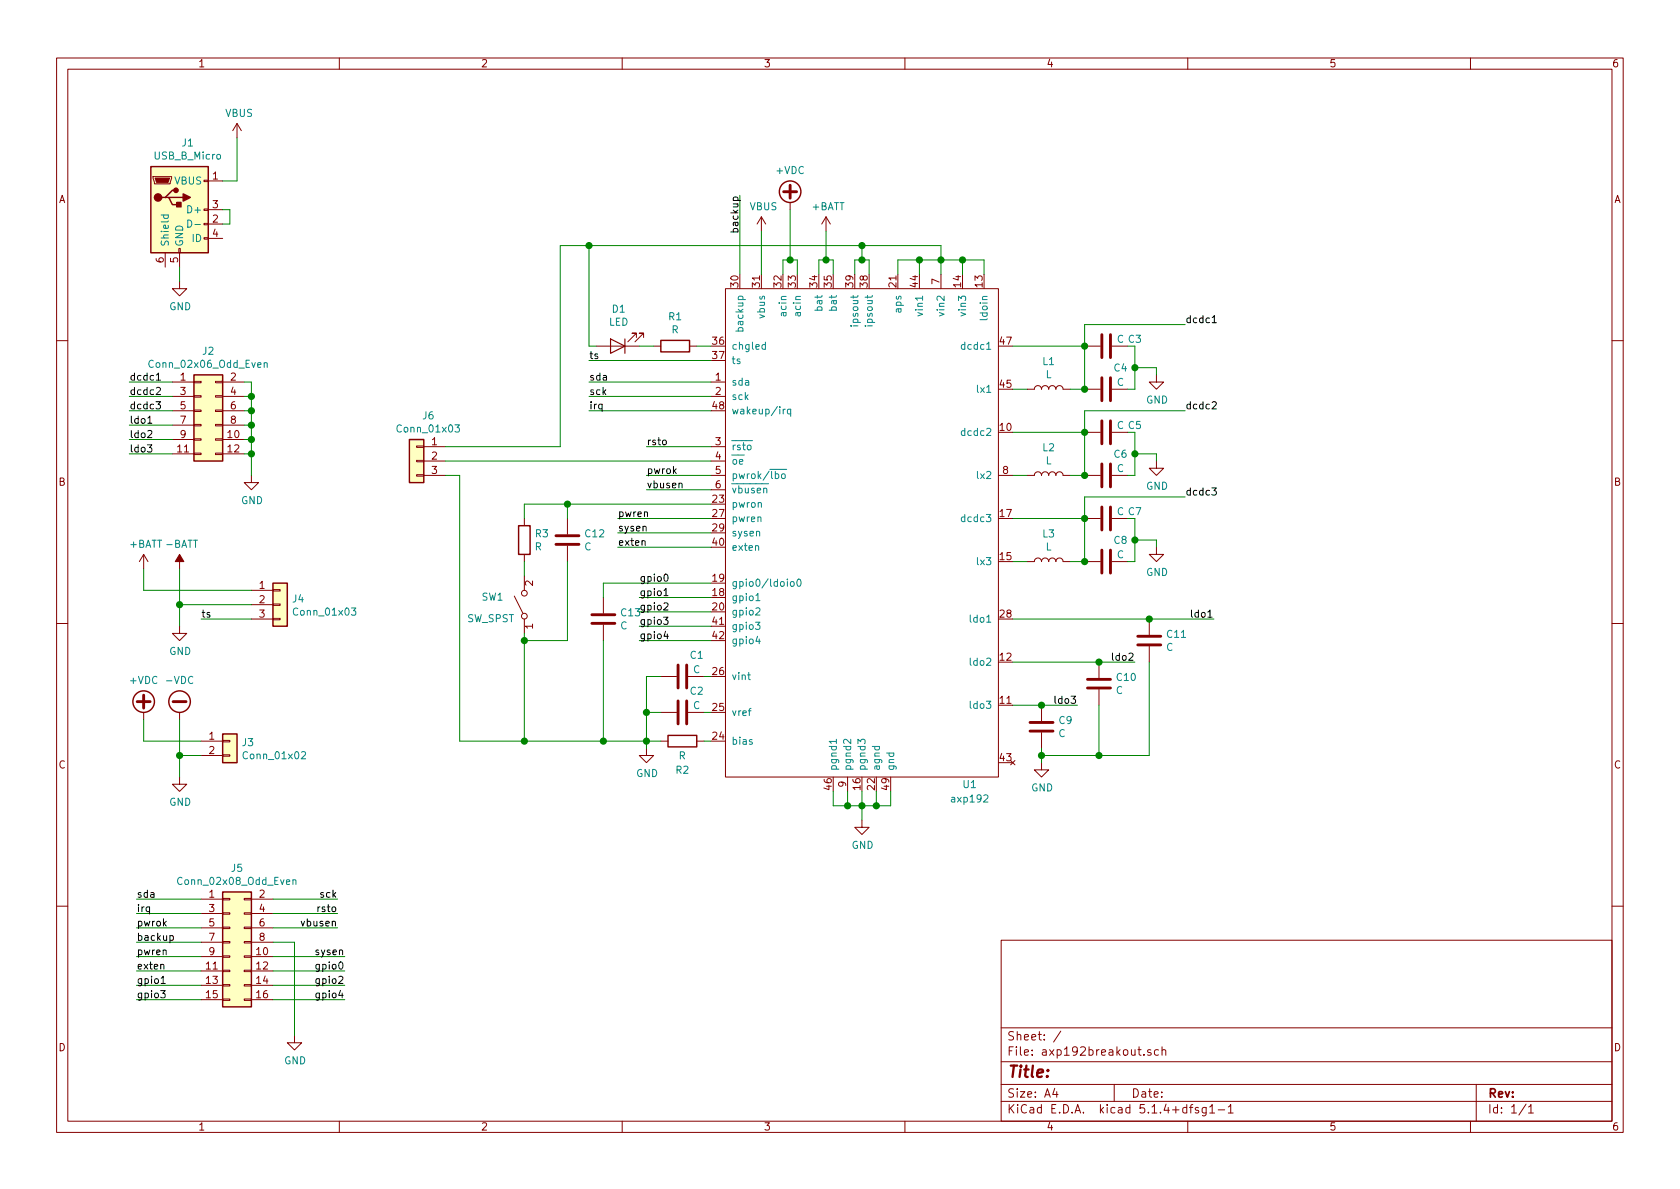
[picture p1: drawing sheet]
EESchema Schematic File Version 4
LIBS:axp192breakout-cache
EELAYER 30 0
EELAYER END
$Descr A4 11693 8268
encoding utf-8
Sheet 1 1
Title ""
Date ""
Rev ""
Comp ""
Comment1 ""
Comment2 ""
Comment3 ""
Comment4 ""
$EndDescr
$Comp
L axp_pmic:axp192 U1
U 1 1
P 6000 3500
F 0 "U1" H 6750 1550 50  0000 C CNN
F 1 "axp192" H 6750 1450 50  0000 C CNN
F 2 "Package_DFN_QFN:QFN-48-1EP_6x6mm_P0.4mm_EP4.2x4.2mm_ThermalVias" H 6000 3500 50  0001 C CNN
F 3 "" H 6000 3500 50  0001 C CNN
	1    6000 3500
	1    0    0    -1  
$EndComp
Wire Wire Line
	5950 1900 5950 1800
Wire Wire Line
	5950 1800 6000 1800
Wire Wire Line
	6050 1800 6050 1900
Wire Wire Line
	5800 1900 5800 1800
Wire Wire Line
	5800 1800 5750 1800
Wire Wire Line
	5700 1800 5700 1900
Wire Wire Line
	5550 1900 5550 1800
Wire Wire Line
	5550 1800 5500 1800
Wire Wire Line
	5450 1800 5450 1900
Wire Wire Line
	6250 1900 6250 1800
Wire Wire Line
	6250 1800 6400 1800
Wire Wire Line
	6850 1800 6850 1900
Wire Wire Line
	6400 1900 6400 1800
Connection ~ 6400 1800
Wire Wire Line
	6400 1800 6550 1800
Wire Wire Line
	6550 1900 6550 1800
Connection ~ 6550 1800
Wire Wire Line
	6550 1800 6700 1800
Wire Wire Line
	6700 1900 6700 1800
Connection ~ 6700 1800
Wire Wire Line
	6700 1800 6850 1800
$Comp
L Device:L L1
U 1 1
P 7300 2700
F 0 "L1" V 7490 2700 50  0000 C CNN
F 1 "L" V 7399 2700 50  0000 C CNN
F 2 "Inductor_SMD:L_Taiyo-Yuden_MD-2020" H 7300 2700 50  0001 C CNN
F 3 "~" H 7300 2700 50  0001 C CNN
	1    7300 2700
	0    -1   -1   0   
$EndComp
$Comp
L Device:L L2
U 1 1
P 7300 3300
F 0 "L2" V 7490 3300 50  0000 C CNN
F 1 "L" V 7399 3300 50  0000 C CNN
F 2 "Inductor_SMD:L_Taiyo-Yuden_MD-2020" H 7300 3300 50  0001 C CNN
F 3 "~" H 7300 3300 50  0001 C CNN
	1    7300 3300
	0    -1   -1   0   
$EndComp
Wire Wire Line
	7050 2700 7150 2700
Wire Wire Line
	7050 3300 7150 3300
$Comp
L Device:L L3
U 1 1
P 7300 3900
F 0 "L3" V 7490 3900 50  0000 C CNN
F 1 "L" V 7399 3900 50  0000 C CNN
F 2 "Inductor_SMD:L_Taiyo-Yuden_MD-2020" H 7300 3900 50  0001 C CNN
F 3 "~" H 7300 3900 50  0001 C CNN
	1    7300 3900
	0    -1   -1   0   
$EndComp
Wire Wire Line
	7150 3900 7050 3900
Wire Wire Line
	7050 3000 7550 3000
Wire Wire Line
	7550 3000 7550 3300
Wire Wire Line
	7550 3300 7450 3300
Wire Wire Line
	7050 3600 7550 3600
Wire Wire Line
	7550 3600 7550 3900
Wire Wire Line
	7550 3900 7450 3900
Wire Wire Line
	7050 2400 7550 2400
Wire Wire Line
	7550 2400 7550 2700
Wire Wire Line
	7550 2700 7450 2700
$Comp
L power:GND #PWR0101
U 1 1
P 6000 5700
F 0 "#PWR0101" H 6000 5450 50  0001 C CNN
F 1 "GND" H 6005 5527 50  0000 C CNN
F 2 "" H 6000 5700 50  0001 C CNN
F 3 "" H 6000 5700 50  0001 C CNN
	1    6000 5700
	1    0    0    -1  
$EndComp
Wire Wire Line
	5800 5500 5800 5600
Wire Wire Line
	5800 5600 5900 5600
Wire Wire Line
	6200 5600 6200 5500
Wire Wire Line
	6000 5700 6000 5600
Connection ~ 6000 5600
Wire Wire Line
	6000 5600 6100 5600
Wire Wire Line
	5900 5500 5900 5600
Connection ~ 5900 5600
Wire Wire Line
	5900 5600 6000 5600
Wire Wire Line
	6000 5500 6000 5600
Wire Wire Line
	6100 5500 6100 5600
Connection ~ 6100 5600
Wire Wire Line
	6100 5600 6200 5600
$Comp
L Device:C C3
U 1 1
P 7700 2400
F 0 "C3" V 7650 2600 50  0000 C CNN
F 1 "C" V 7650 2500 50  0000 C CNN
F 2 "Capacitor_SMD:C_0402_1005Metric" H 7738 2250 50  0001 C CNN
F 3 "~" H 7700 2400 50  0001 C CNN
	1    7700 2400
	0    1    1    0   
$EndComp
Connection ~ 7550 2400
$Comp
L Device:C C4
U 1 1
P 7700 2700
F 0 "C4" V 7550 2800 50  0000 C CNN
F 1 "C" V 7650 2800 50  0000 C CNN
F 2 "Capacitor_SMD:C_0402_1005Metric" H 7738 2550 50  0001 C CNN
F 3 "~" H 7700 2700 50  0001 C CNN
	1    7700 2700
	0    1    1    0   
$EndComp
Connection ~ 7550 2700
Wire Wire Line
	7850 2400 7900 2400
Wire Wire Line
	7900 2400 7900 2550
Wire Wire Line
	7900 2700 7850 2700
$Comp
L Device:C C5
U 1 1
P 7700 3000
F 0 "C5" V 7650 3200 50  0000 C CNN
F 1 "C" V 7650 3100 50  0000 C CNN
F 2 "Capacitor_SMD:C_0402_1005Metric" H 7738 2850 50  0001 C CNN
F 3 "~" H 7700 3000 50  0001 C CNN
	1    7700 3000
	0    1    1    0   
$EndComp
Connection ~ 7550 3000
$Comp
L Device:C C6
U 1 1
P 7700 3300
F 0 "C6" V 7550 3400 50  0000 C CNN
F 1 "C" V 7650 3400 50  0000 C CNN
F 2 "Capacitor_SMD:C_0402_1005Metric" H 7738 3150 50  0001 C CNN
F 3 "~" H 7700 3300 50  0001 C CNN
	1    7700 3300
	0    1    1    0   
$EndComp
Connection ~ 7550 3300
Wire Wire Line
	7850 3000 7900 3000
Wire Wire Line
	7900 3000 7900 3150
Wire Wire Line
	7900 3300 7850 3300
Wire Wire Line
	6000 1800 6000 1700
Wire Wire Line
	6000 1700 6550 1700
Wire Wire Line
	6550 1700 6550 1800
Connection ~ 6000 1800
Wire Wire Line
	6000 1800 6050 1800
$Comp
L Device:C C7
U 1 1
P 7700 3600
F 0 "C7" V 7650 3800 50  0000 C CNN
F 1 "C" V 7650 3700 50  0000 C CNN
F 2 "Capacitor_SMD:C_0402_1005Metric" H 7738 3450 50  0001 C CNN
F 3 "~" H 7700 3600 50  0001 C CNN
	1    7700 3600
	0    1    1    0   
$EndComp
Connection ~ 7550 3600
$Comp
L Device:C C8
U 1 1
P 7700 3900
F 0 "C8" V 7550 4000 50  0000 C CNN
F 1 "C" V 7650 4000 50  0000 C CNN
F 2 "Capacitor_SMD:C_0402_1005Metric" H 7738 3750 50  0001 C CNN
F 3 "~" H 7700 3900 50  0001 C CNN
	1    7700 3900
	0    1    1    0   
$EndComp
Connection ~ 7550 3900
Wire Wire Line
	7850 3600 7900 3600
Wire Wire Line
	7900 3600 7900 3750
Wire Wire Line
	7900 3900 7850 3900
Wire Wire Line
	7550 3000 7550 2850
Wire Wire Line
	7550 2850 8250 2850
Wire Wire Line
	7550 2400 7550 2250
Wire Wire Line
	7550 2250 8250 2250
Text Label 8250 2250 0    50   ~ 0
dcdc1
Text Label 8250 2850 0    50   ~ 0
dcdc2
Wire Wire Line
	7550 3600 7550 3450
Wire Wire Line
	7550 3450 8250 3450
Text Label 8250 3450 0    50   ~ 0
dcdc3
$Comp
L power:GND #PWR0102
U 1 1
P 8050 2600
F 0 "#PWR0102" H 8050 2350 50  0001 C CNN
F 1 "GND" H 8055 2427 50  0000 C CNN
F 2 "" H 8050 2600 50  0001 C CNN
F 3 "" H 8050 2600 50  0001 C CNN
	1    8050 2600
	1    0    0    -1  
$EndComp
Wire Wire Line
	8050 2600 8050 2550
Wire Wire Line
	8050 2550 7900 2550
Connection ~ 7900 2550
Wire Wire Line
	7900 2550 7900 2700
$Comp
L power:GND #PWR0103
U 1 1
P 8050 3200
F 0 "#PWR0103" H 8050 2950 50  0001 C CNN
F 1 "GND" H 8055 3027 50  0000 C CNN
F 2 "" H 8050 3200 50  0001 C CNN
F 3 "" H 8050 3200 50  0001 C CNN
	1    8050 3200
	1    0    0    -1  
$EndComp
Wire Wire Line
	7900 3150 8050 3150
Wire Wire Line
	8050 3150 8050 3200
Connection ~ 7900 3150
Wire Wire Line
	7900 3150 7900 3300
$Comp
L power:GND #PWR0104
U 1 1
P 8050 3800
F 0 "#PWR0104" H 8050 3550 50  0001 C CNN
F 1 "GND" H 8055 3627 50  0000 C CNN
F 2 "" H 8050 3800 50  0001 C CNN
F 3 "" H 8050 3800 50  0001 C CNN
	1    8050 3800
	1    0    0    -1  
$EndComp
Wire Wire Line
	8050 3800 8050 3750
Wire Wire Line
	8050 3750 7900 3750
Connection ~ 7900 3750
Wire Wire Line
	7900 3750 7900 3900
Wire Wire Line
	7050 4300 8000 4300
Wire Wire Line
	7050 4600 7650 4600
Text Label 8450 4300 2    50   ~ 0
ldo1
Text Label 7500 4900 2    50   ~ 0
ldo3
$Comp
L Device:R R2
U 1 1
P 4750 5150
F 0 "R2" V 4950 5150 50  0000 C CNN
F 1 "R" V 4850 5150 50  0000 C CNN
F 2 "Resistor_SMD:R_0402_1005Metric" V 4680 5150 50  0001 C CNN
F 3 "~" H 4750 5150 50  0001 C CNN
	1    4750 5150
	0    1    1    0   
$EndComp
$Comp
L power:GND #PWR0105
U 1 1
P 4500 5200
F 0 "#PWR0105" H 4500 4950 50  0001 C CNN
F 1 "GND" H 4505 5027 50  0000 C CNN
F 2 "" H 4500 5200 50  0001 C CNN
F 3 "" H 4500 5200 50  0001 C CNN
	1    4500 5200
	1    0    0    -1  
$EndComp
Wire Wire Line
	4950 5150 4900 5150
Wire Wire Line
	4600 5150 4500 5150
Wire Wire Line
	4500 5150 4500 5200
$Comp
L Device:C C2
U 1 1
P 4750 4950
F 0 "C2" V 4600 5050 50  0000 C CNN
F 1 "C" V 4700 5050 50  0000 C CNN
F 2 "Capacitor_SMD:C_0402_1005Metric" H 4788 4800 50  0001 C CNN
F 3 "~" H 4750 4950 50  0001 C CNN
	1    4750 4950
	0    1    1    0   
$EndComp
Wire Wire Line
	4950 4950 4900 4950
Wire Wire Line
	4600 4950 4500 4950
Wire Wire Line
	4500 4950 4500 5150
Connection ~ 4500 5150
$Comp
L Device:C C1
U 1 1
P 4750 4700
F 0 "C1" V 4600 4800 50  0000 C CNN
F 1 "C" V 4700 4800 50  0000 C CNN
F 2 "Capacitor_SMD:C_0402_1005Metric" H 4788 4550 50  0001 C CNN
F 3 "~" H 4750 4700 50  0001 C CNN
	1    4750 4700
	0    1    1    0   
$EndComp
Wire Wire Line
	4600 4700 4500 4700
Wire Wire Line
	4500 4700 4500 4950
Connection ~ 4500 4950
Wire Wire Line
	4900 4700 4950 4700
$Comp
L Device:LED D1
U 1 1
P 4300 2400
F 0 "D1" H 4293 2145 50  0000 C CNN
F 1 "LED" H 4293 2236 50  0000 C CNN
F 2 "LED_SMD:LED_0603_1608Metric" H 4300 2400 50  0001 C CNN
F 3 "~" H 4300 2400 50  0001 C CNN
	1    4300 2400
	-1   0    0    1   
$EndComp
$Comp
L Device:R R1
U 1 1
P 4700 2400
F 0 "R1" V 4493 2400 50  0000 C CNN
F 1 "R" V 4584 2400 50  0000 C CNN
F 2 "Resistor_SMD:R_0402_1005Metric" V 4630 2400 50  0001 C CNN
F 3 "~" H 4700 2400 50  0001 C CNN
	1    4700 2400
	0    1    1    0   
$EndComp
Wire Wire Line
	4950 2400 4850 2400
Wire Wire Line
	4550 2400 4450 2400
Wire Wire Line
	4100 2400 4100 1700
Wire Wire Line
	4100 1700 6000 1700
Connection ~ 6000 1700
$Comp
L Connector:USB_B_Micro J1
U 1 1
P 1250 1450
F 0 "J1" H 1307 1917 50  0000 C CNN
F 1 "USB_B_Micro" H 1307 1826 50  0000 C CNN
F 2 "USB-MICRO-MK5P-2:USB-MICRO-B" H 1400 1400 50  0001 C CNN
F 3 "~" H 1400 1400 50  0001 C CNN
	1    1250 1450
	1    0    0    -1  
$EndComp
$Comp
L power:VBUS #PWR0106
U 1 1
P 1650 950
F 0 "#PWR0106" H 1650 800 50  0001 C CNN
F 1 "VBUS" H 1665 1123 50  0000 C CNN
F 2 "" H 1650 950 50  0001 C CNN
F 3 "" H 1650 950 50  0001 C CNN
	1    1650 950 
	1    0    0    -1  
$EndComp
Wire Wire Line
	1650 950  1650 1250
Wire Wire Line
	1650 1250 1550 1250
Wire Wire Line
	5300 1900 5300 1600
$Comp
L power:VBUS #PWR0107
U 1 1
P 5300 1600
F 0 "#PWR0107" H 5300 1450 50  0001 C CNN
F 1 "VBUS" H 5315 1773 50  0000 C CNN
F 2 "" H 5300 1600 50  0001 C CNN
F 3 "" H 5300 1600 50  0001 C CNN
	1    5300 1600
	1    0    0    -1  
$EndComp
$Comp
L power:GND #PWR0108
U 1 1
P 1250 1950
F 0 "#PWR0108" H 1250 1700 50  0001 C CNN
F 1 "GND" H 1255 1777 50  0000 C CNN
F 2 "" H 1250 1950 50  0001 C CNN
F 3 "" H 1250 1950 50  0001 C CNN
	1    1250 1950
	1    0    0    -1  
$EndComp
Wire Wire Line
	1250 1950 1250 1850
$Comp
L power:+BATT #PWR0109
U 1 1
P 5750 1600
F 0 "#PWR0109" H 5750 1450 50  0001 C CNN
F 1 "+BATT" H 5765 1773 50  0000 C CNN
F 2 "" H 5750 1600 50  0001 C CNN
F 3 "" H 5750 1600 50  0001 C CNN
	1    5750 1600
	1    0    0    -1  
$EndComp
Wire Wire Line
	5750 1600 5750 1800
Connection ~ 5750 1800
Wire Wire Line
	5750 1800 5700 1800
$Comp
L power:+VDC #PWR0110
U 1 1
P 5500 1450
F 0 "#PWR0110" H 5500 1350 50  0001 C CNN
F 1 "+VDC" H 5500 1725 50  0000 C CNN
F 2 "" H 5500 1450 50  0001 C CNN
F 3 "" H 5500 1450 50  0001 C CNN
	1    5500 1450
	1    0    0    -1  
$EndComp
Wire Wire Line
	5500 1450 5500 1800
Connection ~ 5500 1800
Wire Wire Line
	5500 1800 5450 1800
Wire Wire Line
	4150 2400 4100 2400
$Comp
L Connector_Generic:Conn_02x06_Odd_Even J2
U 1 1
P 1400 2850
F 0 "J2" H 1450 3267 50  0000 C CNN
F 1 "Conn_02x06_Odd_Even" H 1450 3176 50  0000 C CNN
F 2 "Connector_PinHeader_2.54mm:PinHeader_2x06_P2.54mm_Vertical" H 1400 2850 50  0001 C CNN
F 3 "~" H 1400 2850 50  0001 C CNN
	1    1400 2850
	1    0    0    -1  
$EndComp
Wire Wire Line
	1700 2650 1750 2650
Wire Wire Line
	1750 2650 1750 2750
Wire Wire Line
	1700 2750 1750 2750
Connection ~ 1750 2750
Wire Wire Line
	1750 2750 1750 2850
Wire Wire Line
	1700 2850 1750 2850
Connection ~ 1750 2850
Wire Wire Line
	1750 2850 1750 2950
Wire Wire Line
	1700 2950 1750 2950
Connection ~ 1750 2950
Wire Wire Line
	1750 2950 1750 3050
Wire Wire Line
	1700 3050 1750 3050
Connection ~ 1750 3050
Wire Wire Line
	1750 3050 1750 3150
Wire Wire Line
	1700 3150 1750 3150
Connection ~ 1750 3150
Wire Wire Line
	1750 3150 1750 3300
$Comp
L power:GND #PWR0111
U 1 1
P 1750 3300
F 0 "#PWR0111" H 1750 3050 50  0001 C CNN
F 1 "GND" H 1755 3127 50  0000 C CNN
F 2 "" H 1750 3300 50  0001 C CNN
F 3 "" H 1750 3300 50  0001 C CNN
	1    1750 3300
	1    0    0    -1  
$EndComp
Wire Wire Line
	1200 2650 900  2650
Wire Wire Line
	1200 2750 900  2750
Wire Wire Line
	1200 2850 900  2850
Wire Wire Line
	1200 2950 900  2950
Wire Wire Line
	1200 3050 900  3050
Wire Wire Line
	1200 3150 900  3150
Text Label 900  2650 0    50   ~ 0
dcdc1
Text Label 900  2750 0    50   ~ 0
dcdc2
Text Label 900  2850 0    50   ~ 0
dcdc3
Text Label 900  2950 0    50   ~ 0
ldo1
Text Label 900  3050 0    50   ~ 0
ldo2
Text Label 900  3150 0    50   ~ 0
ldo3
$Comp
L power:-BATT #PWR0112
U 1 1
P 1250 3950
F 0 "#PWR0112" H 1250 3800 50  0001 C CNN
F 1 "-BATT" H 1265 4123 50  0000 C CNN
F 2 "" H 1250 3950 50  0001 C CNN
F 3 "" H 1250 3950 50  0001 C CNN
	1    1250 3950
	1    0    0    -1  
$EndComp
$Comp
L power:+BATT #PWR0113
U 1 1
P 1000 3950
F 0 "#PWR0113" H 1000 3800 50  0001 C CNN
F 1 "+BATT" H 1015 4123 50  0000 C CNN
F 2 "" H 1000 3950 50  0001 C CNN
F 3 "" H 1000 3950 50  0001 C CNN
	1    1000 3950
	1    0    0    -1  
$EndComp
Wire Wire Line
	1000 3950 1000 4100
Wire Wire Line
	1000 4100 1750 4100
Wire Wire Line
	1250 3950 1250 4200
Wire Wire Line
	1250 4200 1750 4200
$Comp
L power:GND #PWR0114
U 1 1
P 1250 4350
F 0 "#PWR0114" H 1250 4100 50  0001 C CNN
F 1 "GND" H 1255 4177 50  0000 C CNN
F 2 "" H 1250 4350 50  0001 C CNN
F 3 "" H 1250 4350 50  0001 C CNN
	1    1250 4350
	1    0    0    -1  
$EndComp
Wire Wire Line
	1250 4200 1250 4350
Connection ~ 1250 4200
$Comp
L Connector_Generic:Conn_01x02 J3
U 1 1
P 1600 5150
F 0 "J3" H 1680 5142 50  0000 L CNN
F 1 "Conn_01x02" H 1680 5051 50  0000 L CNN
F 2 "Connector_PinHeader_2.54mm:PinHeader_2x01_P2.54mm_Vertical" H 1600 5150 50  0001 C CNN
F 3 "~" H 1600 5150 50  0001 C CNN
	1    1600 5150
	1    0    0    -1  
$EndComp
$Comp
L power:+VDC #PWR0115
U 1 1
P 1000 5000
F 0 "#PWR0115" H 1000 4900 50  0001 C CNN
F 1 "+VDC" H 1000 5275 50  0000 C CNN
F 2 "" H 1000 5000 50  0001 C CNN
F 3 "" H 1000 5000 50  0001 C CNN
	1    1000 5000
	1    0    0    -1  
$EndComp
$Comp
L power:-VDC #PWR0116
U 1 1
P 1250 5000
F 0 "#PWR0116" H 1250 4900 50  0001 C CNN
F 1 "-VDC" H 1250 5275 50  0000 C CNN
F 2 "" H 1250 5000 50  0001 C CNN
F 3 "" H 1250 5000 50  0001 C CNN
	1    1250 5000
	1    0    0    -1  
$EndComp
Wire Wire Line
	1400 5150 1000 5150
Wire Wire Line
	1000 5150 1000 5000
Wire Wire Line
	1250 5000 1250 5250
Wire Wire Line
	1250 5250 1400 5250
$Comp
L power:GND #PWR0117
U 1 1
P 1250 5400
F 0 "#PWR0117" H 1250 5150 50  0001 C CNN
F 1 "GND" H 1255 5227 50  0000 C CNN
F 2 "" H 1250 5400 50  0001 C CNN
F 3 "" H 1250 5400 50  0001 C CNN
	1    1250 5400
	1    0    0    -1  
$EndComp
Wire Wire Line
	1250 5400 1250 5250
Connection ~ 1250 5250
$Comp
L Connector_Generic:Conn_01x03 J4
U 1 1
P 1950 4200
F 0 "J4" H 2030 4242 50  0000 L CNN
F 1 "Conn_01x03" H 2030 4151 50  0000 L CNN
F 2 "Connector_PinHeader_2.54mm:PinHeader_1x03_P2.54mm_Vertical" H 1950 4200 50  0001 C CNN
F 3 "~" H 1950 4200 50  0001 C CNN
	1    1950 4200
	1    0    0    -1  
$EndComp
Wire Wire Line
	4950 2500 4100 2500
Text Label 4100 2500 0    50   ~ 0
ts
Wire Wire Line
	1750 4300 1400 4300
Text Label 1400 4300 0    50   ~ 0
ts
$Comp
L Connector_Generic:Conn_02x08_Odd_Even J5
U 1 1
P 1600 6550
F 0 "J5" H 1650 7067 50  0000 C CNN
F 1 "Conn_02x08_Odd_Even" H 1650 6976 50  0000 C CNN
F 2 "Connector_PinHeader_2.54mm:PinHeader_2x08_P2.54mm_Vertical" H 1600 6550 50  0001 C CNN
F 3 "~" H 1600 6550 50  0001 C CNN
	1    1600 6550
	1    0    0    -1  
$EndComp
Wire Wire Line
	4950 2650 4100 2650
Text Label 4100 2650 0    50   ~ 0
sda
Wire Wire Line
	4950 2750 4100 2750
Text Label 4100 2750 0    50   ~ 0
sck
Wire Wire Line
	4950 2850 4100 2850
Text Label 4100 2850 0    50   ~ 0
irq
Wire Wire Line
	1550 1450 1600 1450
Wire Wire Line
	1600 1450 1600 1550
Wire Wire Line
	1600 1550 1550 1550
Wire Wire Line
	1400 6250 950  6250
Wire Wire Line
	1900 6250 2350 6250
Text Label 950  6250 0    50   ~ 0
sda
Text Label 2350 6250 2    50   ~ 0
sck
Wire Wire Line
	1400 6350 950  6350
Text Label 950  6350 0    50   ~ 0
irq
Wire Wire Line
	7050 4900 7250 4900
$Comp
L Device:C C9
U 1 1
P 7250 5050
F 0 "C9" H 7365 5096 50  0000 L CNN
F 1 "C" H 7365 5005 50  0000 L CNN
F 2 "Capacitor_SMD:C_0402_1005Metric" H 7288 4900 50  0001 C CNN
F 3 "~" H 7250 5050 50  0001 C CNN
	1    7250 5050
	1    0    0    -1  
$EndComp
Connection ~ 7250 4900
Wire Wire Line
	7250 4900 7500 4900
$Comp
L power:GND #PWR0118
U 1 1
P 7250 5300
F 0 "#PWR0118" H 7250 5050 50  0001 C CNN
F 1 "GND" H 7255 5127 50  0000 C CNN
F 2 "" H 7250 5300 50  0001 C CNN
F 3 "" H 7250 5300 50  0001 C CNN
	1    7250 5300
	1    0    0    -1  
$EndComp
Wire Wire Line
	7250 5200 7250 5250
$Comp
L Device:C C10
U 1 1
P 7650 4750
F 0 "C10" H 7765 4796 50  0000 L CNN
F 1 "C" H 7765 4705 50  0000 L CNN
F 2 "Capacitor_SMD:C_0402_1005Metric" H 7688 4600 50  0001 C CNN
F 3 "~" H 7650 4750 50  0001 C CNN
	1    7650 4750
	1    0    0    -1  
$EndComp
Connection ~ 7650 4600
Wire Wire Line
	7250 5250 7650 5250
Wire Wire Line
	7650 5250 7650 4900
Connection ~ 7250 5250
Wire Wire Line
	7250 5250 7250 5300
$Comp
L Device:C C11
U 1 1
P 8000 4450
F 0 "C11" H 8115 4496 50  0000 L CNN
F 1 "C" H 8115 4405 50  0000 L CNN
F 2 "Capacitor_SMD:C_0402_1005Metric" H 8038 4300 50  0001 C CNN
F 3 "~" H 8000 4450 50  0001 C CNN
	1    8000 4450
	1    0    0    -1  
$EndComp
Connection ~ 8000 4300
Wire Wire Line
	8000 4300 8450 4300
Wire Wire Line
	8000 4600 8000 5250
Wire Wire Line
	8000 5250 7650 5250
Connection ~ 7650 5250
Wire Wire Line
	7650 4600 7900 4600
Text Label 7900 4600 2    50   ~ 0
ldo2
Wire Wire Line
	1900 6750 2400 6750
Wire Wire Line
	1400 6850 950  6850
Wire Wire Line
	1900 6850 2400 6850
Wire Wire Line
	1400 6950 950  6950
Wire Wire Line
	1900 6950 2400 6950
Text Label 2400 6750 2    50   ~ 0
gpio0
Text Label 950  6850 0    50   ~ 0
gpio1
Text Label 2400 6850 2    50   ~ 0
gpio2
Text Label 950  6950 0    50   ~ 0
gpio3
Text Label 2400 6950 2    50   ~ 0
gpio4
Wire Wire Line
	4950 4250 4450 4250
Wire Wire Line
	4950 4450 4450 4450
Text Label 4450 4050 0    50   ~ 0
gpio0
Text Label 4450 4250 0    50   ~ 0
gpio2
Text Label 4450 4450 0    50   ~ 0
gpio4
Wire Wire Line
	4950 4150 4450 4150
Wire Wire Line
	4950 4350 4450 4350
Text Label 4450 4150 0    50   ~ 0
gpio1
Text Label 4450 4350 0    50   ~ 0
gpio3
Wire Wire Line
	1900 6350 2350 6350
Text Label 2350 6350 2    50   ~ 0
rsto
Wire Wire Line
	4950 3100 4500 3100
Text Label 4500 3100 0    50   ~ 0
rsto
$Comp
L Device:R R3
U 1 1
P 3650 3750
F 0 "R3" H 3720 3796 50  0000 L CNN
F 1 "R" H 3720 3705 50  0000 L CNN
F 2 "Resistor_SMD:R_0402_1005Metric" V 3580 3750 50  0001 C CNN
F 3 "~" H 3650 3750 50  0001 C CNN
	1    3650 3750
	1    0    0    -1  
$EndComp
$Comp
L Device:C C12
U 1 1
P 3950 3750
F 0 "C12" H 4065 3796 50  0000 L CNN
F 1 "C" H 4065 3705 50  0000 L CNN
F 2 "Capacitor_SMD:C_0402_1005Metric" H 3988 3600 50  0001 C CNN
F 3 "~" H 3950 3750 50  0001 C CNN
	1    3950 3750
	1    0    0    -1  
$EndComp
$Comp
L Switch:SW_SPST SW1
U 1 1
P 3650 4200
F 0 "SW1" V 3700 4500 50  0000 R CNN
F 1 "SW_SPST" V 3550 4600 50  0000 R CNN
F 2 "Connector_PinSocket_2.54mm:PinSocket_1x02_P2.54mm_Vertical" H 3650 4200 50  0001 C CNN
F 3 "~" H 3650 4200 50  0001 C CNN
	1    3650 4200
	0    -1   -1   0   
$EndComp
Wire Wire Line
	3650 4400 3650 4450
Wire Wire Line
	3650 4450 3950 4450
Wire Wire Line
	3950 4450 3950 3900
Connection ~ 3650 4450
Wire Wire Line
	3650 3900 3650 4000
Wire Wire Line
	4950 3500 3950 3500
Wire Wire Line
	3650 3500 3650 3600
Wire Wire Line
	3950 3600 3950 3500
Connection ~ 3950 3500
Wire Wire Line
	3950 3500 3650 3500
$Comp
L Device:C C13
U 1 1
P 4200 4300
F 0 "C13" H 4315 4346 50  0000 L CNN
F 1 "C" H 4315 4255 50  0000 L CNN
F 2 "Capacitor_SMD:C_0402_1005Metric" H 4238 4150 50  0001 C CNN
F 3 "~" H 4200 4300 50  0001 C CNN
	1    4200 4300
	1    0    0    -1  
$EndComp
Wire Wire Line
	4200 4050 4200 4150
Wire Wire Line
	4200 4050 4950 4050
Wire Wire Line
	4500 5150 4200 5150
Wire Wire Line
	3650 4450 3650 5150
Wire Wire Line
	4200 4450 4200 5150
Connection ~ 4200 5150
Wire Wire Line
	4200 5150 3650 5150
$Comp
L Connector_Generic:Conn_01x03 J6
U 1 1
P 2900 3200
F 0 "J6" H 2818 3517 50  0000 C CNN
F 1 "Conn_01x03" H 2818 3426 50  0000 C CNN
F 2 "Connector_PinSocket_2.54mm:PinSocket_1x03_P2.54mm_Vertical" H 2900 3200 50  0001 C CNN
F 3 "~" H 2900 3200 50  0001 C CNN
	1    2900 3200
	-1   0    0    -1  
$EndComp
Wire Wire Line
	3100 3300 3200 3300
Wire Wire Line
	3200 3300 3200 5150
Wire Wire Line
	3200 5150 3650 5150
Connection ~ 3650 5150
Wire Wire Line
	3900 3100 3900 1700
Wire Wire Line
	3900 1700 4100 1700
Connection ~ 4100 1700
Wire Wire Line
	3100 3100 3900 3100
Wire Wire Line
	4950 3800 4300 3800
Text Label 4300 3800 0    50   ~ 0
exten
Wire Wire Line
	1400 6750 950  6750
Text Label 950  6750 0    50   ~ 0
exten
Wire Wire Line
	3100 3200 4950 3200
Wire Wire Line
	4950 3300 4500 3300
Wire Wire Line
	4950 3400 4500 3400
Text Label 4500 3300 0    50   ~ 0
pwrok
Text Label 4500 3400 0    50   ~ 0
vbusen
Wire Wire Line
	1400 6450 950  6450
Wire Wire Line
	1900 6450 2350 6450
Text Label 950  6450 0    50   ~ 0
pwrok
Text Label 2350 6450 2    50   ~ 0
vbusen
Wire Wire Line
	4950 3700 4300 3700
Wire Wire Line
	4950 3600 4300 3600
Text Label 4300 3600 0    50   ~ 0
pwren
Text Label 4300 3700 0    50   ~ 0
sysen
Wire Wire Line
	1900 6650 2400 6650
Wire Wire Line
	1400 6650 950  6650
Text Label 950  6650 0    50   ~ 0
pwren
Text Label 2400 6650 2    50   ~ 0
sysen
Wire Wire Line
	5150 1900 5150 1350
Text Label 5150 1350 3    50   ~ 0
backup
Wire Wire Line
	1400 6550 950  6550
Text Label 950  6550 0    50   ~ 0
backup
$Comp
L power:GND #PWR?
U 1 1
P 2050 7200
F 0 "#PWR?" H 2050 6950 50  0001 C CNN
F 1 "GND" H 2055 7027 50  0000 C CNN
F 2 "" H 2050 7200 50  0001 C CNN
F 3 "" H 2050 7200 50  0001 C CNN
	1    2050 7200
	1    0    0    -1  
$EndComp
Wire Wire Line
	1900 6550 2050 6550
Wire Wire Line
	2050 6550 2050 7200
$EndSCHEMATC
